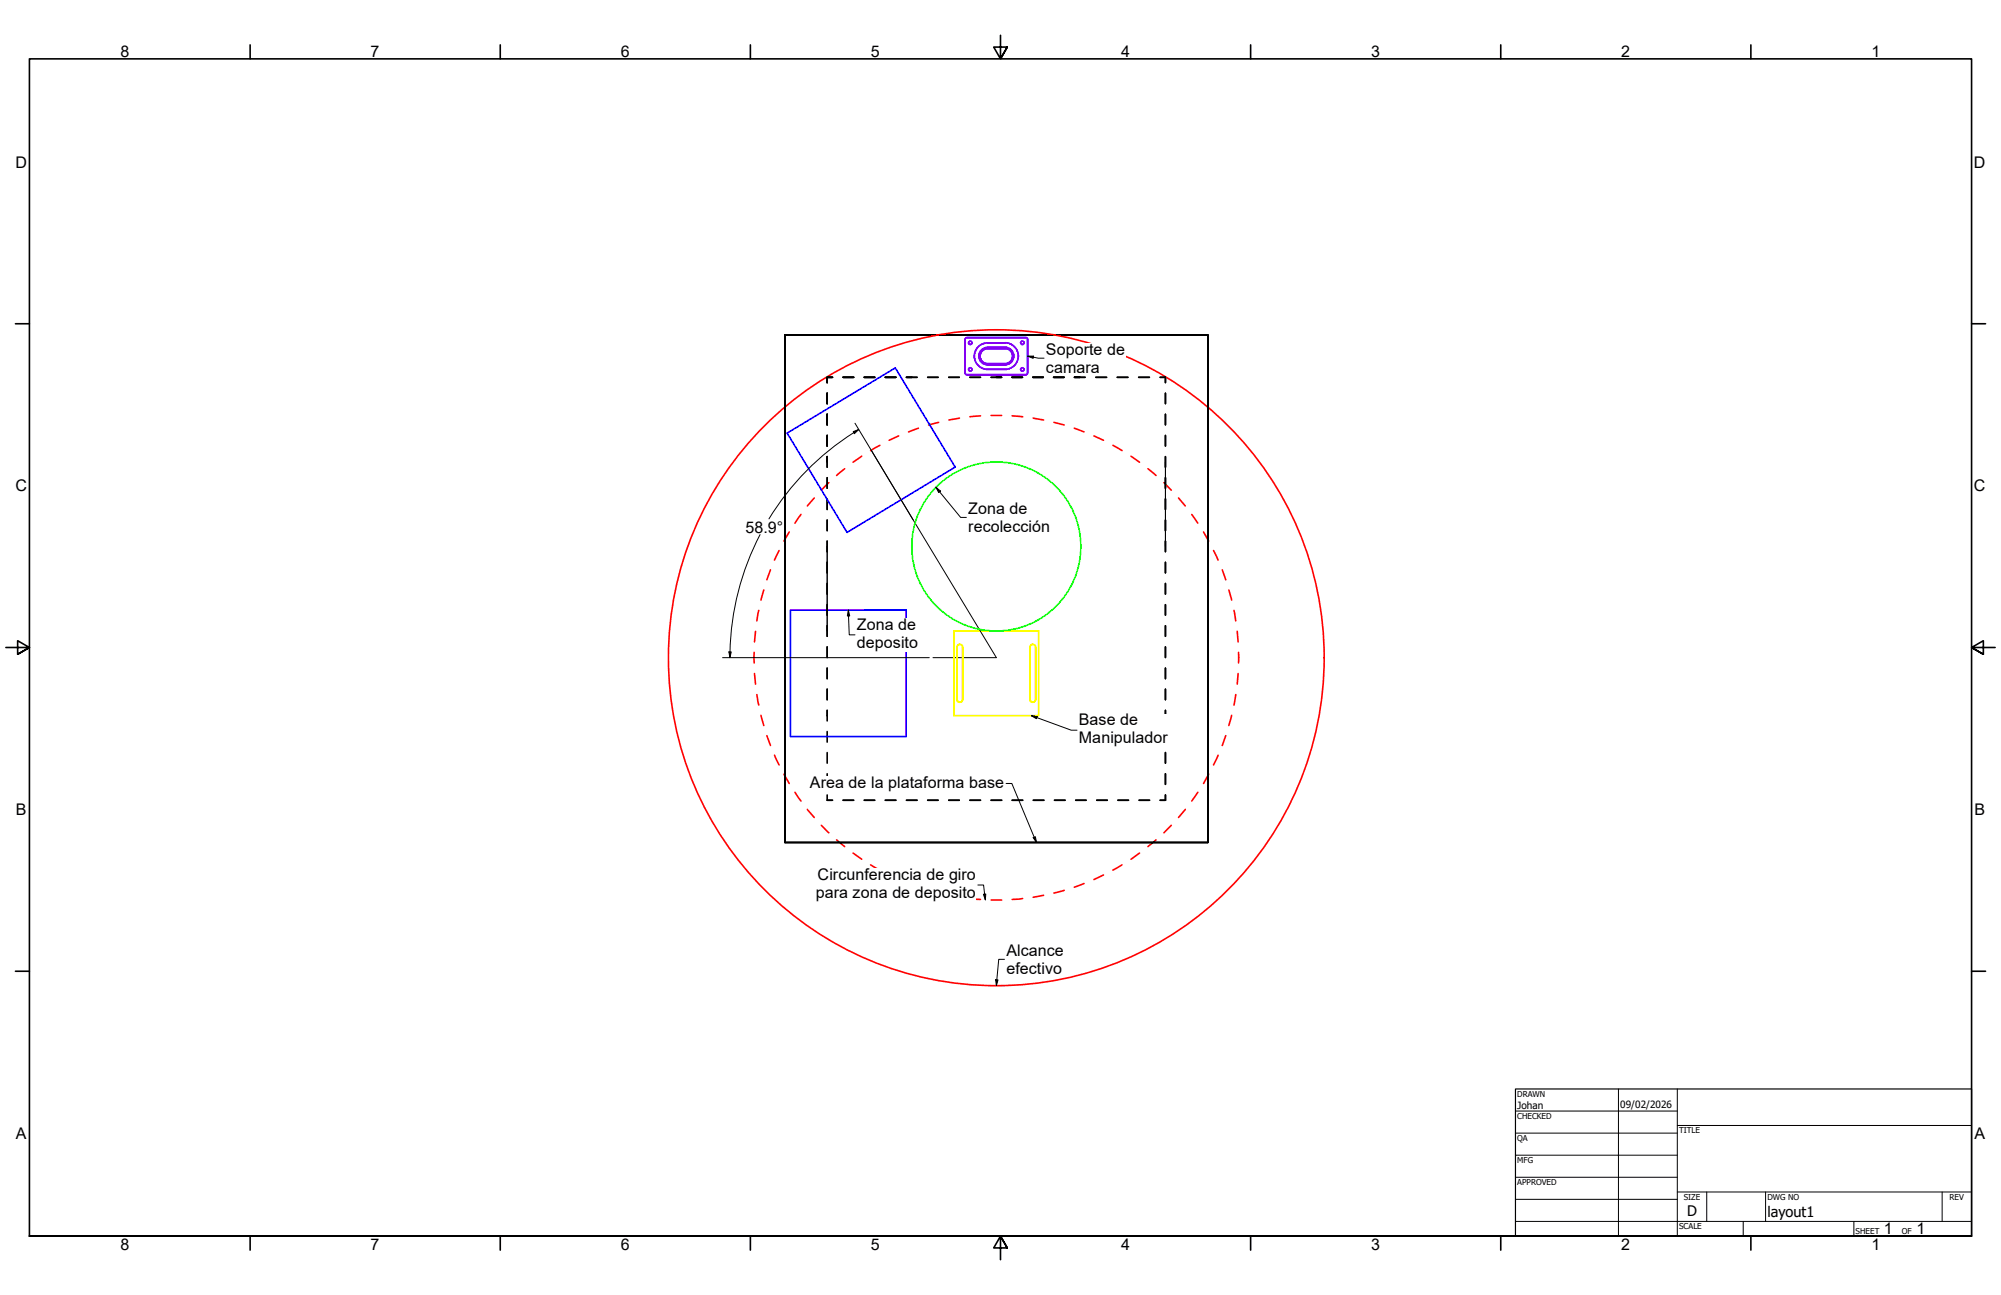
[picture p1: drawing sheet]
<svg xmlns="http://www.w3.org/2000/svg" width="864mm" height="559mm" viewBox="0 0 864 559" stroke-linecap="round" stroke-linejoin="round" font-family="sans-serif">
<!-- layer: Border (ANSI) -->
<g fill="none" stroke="#000" stroke-width=".7">
<path d="M107.9 19.4v6M215.9 19.4v6M323.8 19.4v6M431.8 15.2v10.2l-2.9-5.1h5.8l-2.9 5.1 2.9-5.1M539.8 19.4v6M647.7 19.4v6M755.6 19.4v6M6.7 139.7h6M850.9 139.7h6M338.8 144.5h182.5h-182.5v182.5zM338.8 144.5v139.3v-139.3M338.8 144.5v219v-219"/>
<path d="M341.2 144.5h-2.4h2.4M521.3 144.5v182.5v-182.5M2.5 279.4h10.2l-5.1-2.9v5.8l5.1-2.9-5.1 2.9M861.1 279.4h-10.2l5.1-2.9v5.8l-5.1-2.9 5.1 2.9M338.8 363.5h182.5h-182.5M521.3 363.5v-54.7v54.7M6.7 419.1h6M850.9 419.1h6M12.7 533.4v-508h838.2v508h-838.2h838.2M107.9 533.4v6M215.9 533.4v6M323.8 533.4v6"/>
<path d="M434.7 538.5l-2.9-5.1 2.9 5.1h-5.8l2.9-5.1v10.2M539.8 533.4v6M647.7 533.4v6M755.6 533.4v6"/>
</g>
<!-- layer: Title (ANSI) -->
<g fill="none" stroke="#000" stroke-width=".43">
<path d="M654 479.4h69.9M698.5 469.9v63.5M723.9 469.9v63.5M654 488.9h69.9M654 498.5h69.9M723.9 485.6h127M654 508h69.9M654 517.5h69.9M723.9 514.3h127M736.6 514.3v12.7M762 514.3v12.7M838.2 514.3v12.7"/>
<path d="M654 527h196.9M752.3 527v6.4M800.1 527v6.4"/>
</g>
<path d="M654 469.9h196.9v63.5h-196.9z" fill="none" stroke="#000" stroke-width=".51"/>
<!-- layer: Sketch Geometry (ANSI) -->
<path d="M376 194.2l54 89.6h-27.3M503 199.3v36.5M357 235.8v36.5M372.9 263.3h18.2M338.8 308.8v54.7v-54.7" fill="none" stroke="#000" stroke-width=".43"/>
<!-- layer: Border yellow -->
<path d="M411.7 272.3h18.3M413 279.3v22.5a1.24 1.24 0 0 0 1.2 1.2 1.24 1.24 0 0 0 1.3-1.2M413 279.3a1.24 1.24 0 0 1 1.2-1.2 1.24 1.24 0 0 1 1.3 1.2M415.5 279.3v22.5v-22.5M444.5 279.3v22.5v-22.5M444.5 279.3a1.24 1.24 0 0 1 1.2-1.2 1.24 1.24 0 0 1 1.3 1.2M448.2 272.3h-18.2h18.2M448.2 272.3v36.5h-36.5M411.7 308.8v-36.5v36.5M444.5 301.8a1.24 1.24 0 0 0 1.2 1.2 1.24 1.24 0 0 0 1.3-1.2M447 301.8v-22.5v22.5" fill="none" stroke="#ff0" stroke-width=".7"/>
<!-- layer: Copy (1) of Border red -->
<g fill="none" stroke="#f00" stroke-width=".7">
<path d="M423.2 179.5l-4.6 .3M427.7 179.3h4.6M436.8 179.5l4.6 .3M371.9 196.8l-3.7 2.7M379.7 192.2l-4 2.2M387.9 188.1l-4.2 1.9M396.4 184.8l-4.3 1.6M405.1 182.2l-4.4 1.2M414.1 180.4l-4.5 .8M445.9 180.4l4.5 .8M454.9 182.2l4.4 1.2M463.6 184.8l4.3 1.6"/>
<path d="M472.1 188.1l4.1 1.9M480.3 192.2l4 2.2M488.1 196.8l3.7 2.7M351.4 214.9l-3 3.4M357.7 208.3l-3.2 3.2M364.6 202.2l-3.5 3M495.4 202.2l3.5 3M502.3 208.3l3.2 3.2M508.6 214.9l3 3.4M336.2 237.6l-1.9 4.1M340.6 229.6l-2.3 3.9M345.7 222l-2.6 3.7"/>
<path d="M514.3 222l2.7 3.7M519.4 229.6l2.3 3.9M523.7 237.6l2 4.1M329.6 254.6l-1.2 4.4M332.5 245.9l-1.5 4.3M527.5 245.9l1.5 4.3M530.4 254.6l1.2 4.4M326.1 272.4l-.5 4.6M327.5 263.4l-.9 4.5M532.6 263.4l.7 4.5M534 272.4l.4 4.6M325.5 281.5v4.6"/>
<path d="M325.6 290.6l.5 4.6M326.6 299.7l.9 4.5M533.3 299.7l-.7 4.5M534.4 290.6l-.4 4.6M534.5 281.5v4.6M328.4 308.7l1.2 4.4M331 317.4l1.5 4.3M529 317.4l-1.5 4.3M531.6 308.7l-1.2 4.4M334.3 325.9l1.9 4.2M338.3 334.1l2.3 4M521.7 334.1l-2.3 4"/>
<path d="M525.7 325.9l-2 4.2M343.1 341.9l2.6 3.7M348.4 349.2l3 3.5M354.5 356.1l3.2 3.2M505.5 356.1l-3.2 3.2M511.6 349.2l-3 3.5M517 341.9l-2.7 3.7M361.1 362.4l3.5 2.9M368.2 368.1l3.7 2.7M375.7 373.2l4 2.3M383.7 377.6l4.2 1.9M476.2 377.6l-4.1 1.9"/>
<path d="M484.3 373.2l-4 2.3M491.8 368.1l-3.7 2.7M498.9 362.4l-3.5 2.9M392.1 381.3l4.3 1.5M400.7 384.2l4.4 1.2M409.6 386.3l4.5 .9M418.6 387.7l4.6 .4M427.7 388.4h4.6M441.4 387.7l-4.6 .4M450.4 386.3l-4.5 .9M459.3 384.2l-4.4 1.2M467.9 381.3l-4.3 1.5"/>
</g>
<!-- layer: Border segment -->
<g fill="none" stroke="#000" stroke-width=".7">
<path d="M357 162.8v2.3v-2.3h2.3zM357 169.7v4.5M357 178.8v4.5M363.9 162.8h4.5M373 162.8h4.5M382.1 162.8h4.6M391.2 162.8h4.6M400.4 162.8h4.5M409.4 162.8h4.6M418.6 162.8h4.6M427.7 162.8h4.5M432.2 162.8h-2.2h2.2"/>
<path d="M436.8 162.8h4.5M445.8 162.8h4.5M454.7 162.8h4.5M463.7 162.8h2.3h-2.3M466 162.8h2.3M472.9 162.8h4.7M482.2 162.8h4.6M491.4 162.8h4.7M500.7 162.8h2.3v2.3M503 169.7v4.5M503 178.8v4.5M357 187.9v4.6"/>
<path d="M357 197v4.6M503 187.9v4.6M503 197v4.6M357 206.1v4.6M357 215.3v4.5M503 206.1v4.6M503 215.3v4.5M357 224.4v4.6M357 233.5v4.6M503 224.4v4.6M503 233.5v4.6M357 242.6v4.6"/>
<path d="M357 251.8v4.5M503 242.6v4.6M503 251.8v4.5M357 260.9v4.5M357 270v4.6M357 279.1v4.6M503 260.9v4.5M503 270v4.6M503 279.1v4.6M357 288.3v4.6M357 297.4v4.5M503 288.3v4.6"/>
<path d="M503 297.4v4.5M357 306.5v4.6M357 315.7v4.5M503 306.5v4.6M503 315.7v4.5M357 324.7v4.6M357 333.9v4.6M503 324.7v4.6M503 333.9v4.6M357 343v2.3h2.3M363.9 345.3h4.5M373 345.3h4.5"/>
<path d="M382.1 345.3h4.6M391.2 345.3h4.6M400.4 345.3h4.5M409.4 345.3h4.6M418.6 345.3h4.6M427.7 345.3h4.6M436.8 345.3h4.6M446 345.3h4.5M455.1 345.3h4.6M464.2 345.3h4.6M473.3 345.3h4.6M482.5 345.3h4.5"/>
<path d="M491.6 345.3h4.5M503 343v2.3h-2.3"/>
</g>
<!-- layer: Border blue -->
<path d="M339.7 186.9l46.7-28.1 25.8 42.7-46.6 28.2zM341.1 263.3h50v54.5h-50z" fill="none" stroke="#00f" stroke-width=".7"/>
<!-- layer: Border red -->
<path d="M571.5 283.8a141.5 141.5 0 0 0-209.5-124 141.5 141.5 0 0 0-8.2 243.3 141.5 141.5 0 0 0 217.4-109.6l.3-9.7" fill="none" stroke="#f00" stroke-width=".7"/>
<!-- layer: Border green -->
<circle cx="430" cy="235.8" r="36.5" fill="none" stroke="#0f0" stroke-width=".7"/>
<!-- layer: Border Violet -->
<g fill="none" stroke="#8000ff" stroke-width=".7">
<path d="M416.5 146.4v14.5v-14.5M417.3 145.7l-.6 .2-.2 .6M420.5 153.6a5.7 5.7 0 0 0 5.7 5.8M422.5 153.6a3.8 3.8 0 0 0 3.7 3.8M423 153.6a3.3 3.3 0 0 0 3.2 3.3M426.2 148a5.7 5.7 0 0 0-5.7 5.7M426.2 149.9a3.8 3.8 0 0 0-3.7 3.8M426.2 150.4a3.3 3.3 0 0 0-3.2 3.3M426.3 148h7.5h-7.5M426.3 150.4h7.5h-7.5M426.3 157.4h7.5h-7.5M433.7 149.9a3.8 3.8 0 0 1 3.8 3.7 3.8 3.8 0 0 1-3.8 3.8"/>
<path d="M433.7 150.4a3.3 3.3 0 0 1 3.3 3.2 3.3 3.3 0 0 1-3.3 3.3M433.7 147.9a5.7 5.7 0 0 1 5.8 5.7 5.7 5.7 0 0 1-5.8 5.8M433.8 149.9h-7.5h7.5M433.8 159.4h-7.5h7.5M433.8 156.9h-7.5h7.5M442.7 145.7h-25.4h25.4M442.8 145.7l.7 .7M416.5 160.9l.7 .8M417.3 161.7h25.4h-25.4M443.5 160.9v-14.5v14.5M443.5 160.9l-.7 .8"/>
<circle cx="418.8" cy="159.4" r=".73"/>
<circle cx="418.8" cy="147.9" r=".73"/>
<circle cx="441.2" cy="159.4" r=".73"/>
<circle cx="441.2" cy="147.9" r=".73"/>
</g>
<!-- layer: Symbol (ANSI) -->
<path d="M445.1 308.8l2.5 .4-.3 .9zM445.1 308.8l17.2 6.3h2.5" fill="none" stroke="#000" stroke-width=".43"/>
<path d="M445.1 308.8l2.5 .4-.3 .9z" fill="#000"/>
<path d="M465.6 308h38.5v14.2h-38.5z" fill-rule="evenodd" fill="#fff"/>
<path d="M403.9 210.2l2 1.7-.8 .6zM403.9 210.2l10.7 13.1h2.5" fill="none" stroke="#000" stroke-width=".43"/>
<path d="M403.9 210.2l2 1.7-.8 .6z" fill="#000"/>
<path d="M417.9 216.8h35.3v12.9h-35.3z" fill-rule="evenodd" fill="#fff"/>
<path d="M366.1 263.3l.6 2.4-1 .1zM366.1 263.3l.4 10.6h2.5" fill="none" stroke="#000" stroke-width=".43"/>
<path d="M366.1 263.3l.6 2.4-1 .1z" fill="#000"/>
<path d="M369.8 266.8h26.4v14.3h-26.4z" fill-rule="evenodd" fill="#fff"/>
<path d="M443.5 153.7h2.5l-.1 .9zM443.5 153.7l4.6 .9h2.5" fill="none" stroke="#000" stroke-width=".43"/>
<path d="M443.5 153.7h2.5l-.1 .9z" fill="#000"/>
<path d="M451.4 148h34.2v13h-34.2z" fill-rule="evenodd" fill="#fff"/>
<path d="M433.5 414h-2.5l-1 11.3M429.7 422.8h1l-.7 2.5z" fill="none" stroke="#000" stroke-width=".43"/>
<path d="M429.7 422.8h1l-.7 2.5z" fill="#000"/>
<path d="M434.3 407.5h24.9v12.9h-24.9z" fill-rule="evenodd" fill="#fff"/>
<path d="M422 381.9h2.5l.8 6.4M424.4 385.9l1-.1-.1 2.5z" fill="none" stroke="#000" stroke-width=".43"/>
<path d="M424.4 385.9l1-.1-.1 2.5z" fill="#000"/>
<path d="M352.1 374.7h69.1v14.4h-69.1z" fill-rule="evenodd" fill="#fff"/>
<path d="M434.2 338.1h2.5l10.7 25.4M445.9 361.4l.9-.3 .6 2.4z" fill="none" stroke="#000" stroke-width=".43"/>
<path d="M445.9 361.4l.9-.3 .6 2.4z" fill="#000"/>
<path d="M349.6 334.8h83.8v6.4h-83.8z" fill-rule="evenodd" fill="#fff"/>
<!-- layer: Dimension (ANSI) -->
<path d="M368.2 186.2l2.4-.8-1.9 1.7zM369 182.6l25.1 41.7M370.6 185.4a115.4 115.4 0 0 0-38.7 38.5M328 230.7a115 115 0 0 0-13 53.1M311.8 283.8h89.3M314.6 281.3h1l-.6 2.5z" fill="none" stroke="#000" stroke-width=".43"/>
<path d="M368.2 186.2l2.4-.8-1.9 1.7zM314.6 281.3h1l-.6 2.5z" fill="#000"/>
<g font-size="6.9">
<text x="52" y="24.4">8</text>
<text x="160" y="24.4">7</text>
<text x="267.9" y="24.4">6</text>
<text x="375.9" y="24.4">5</text>
<text x="483.8" y="24.4">4</text>
<text x="591.8" y="24.4">3</text>
<text x="699.7" y="24.4">2</text>
<text x="807.7" y="24.4">1</text>
<text x="6.7" y="72.3">D</text>
<text x="851.9" y="72.3">D</text>
<text x="451.4" y="153.1">Soporte de</text>
<text x="451.4" y="161">camara</text>
<text x="6.7" y="212">C</text>
<text x="851.9" y="212">C</text>
<text x="417.9" y="221.7">Zona de</text>
<text x="321.7" y="229.8">58.9°</text>
<text x="417.9" y="229.6">recolección</text>
<text x="369.8" y="271.8">Zona d</text>
<text x="391.5" y="271.8">e</text>
<text x="369.8" y="279.7">deposit</text>
<text x="392.4" y="279.7">o</text>
<text x="465.6" y="312.9">Base de</text>
<text x="465.6" y="320.8">Manipulador</text>
<text x="349.6" y="339.9">Area de la plataforma base</text>
<text x="6.9" y="351.7">B</text>
<text x="852.1" y="351.7">B</text>
<text x="352.9" y="379.8">Circunferencia de giro</text>
<text x="352.1" y="387.7">para zona de deposito</text>
<text x="434.3" y="412.5">Alcance</text>
<text x="434.3" y="420.4">efectivo</text>
<text x="6.9" y="491.4">A</text>
<text x="852.1" y="491.4">A</text>
<text x="813.1" y="532.6">1</text>
<text x="827.1" y="532.6">1</text>
<text x="52" y="539.4">8</text>
<text x="160" y="539.4">7</text>
<text x="267.9" y="539.4">6</text>
<text x="375.9" y="539.4">5</text>
<text x="483.8" y="539.4">4</text>
<text x="591.8" y="539.4">3</text>
<text x="699.7" y="539.4">2</text>
<text x="807.7" y="539.4">1</text>
</g>
<g font-size="6.3">
<text x="728.1" y="524.9">D</text>
<text x="762.8" y="525">layout1</text>
</g>
<g font-size="4.3">
<text x="654.8" y="478.6">Johan</text>
<text x="699.3" y="478">09/02/2026</text>
</g>
<g font-size="3.5">
<text x="654.8" y="473.2">DRAWN</text>
<text x="654.8" y="482.8">CHECKED</text>
<text x="724.7" y="488.9">TITLE</text>
<text x="654.8" y="492.3">QA</text>
<text x="654.8" y="501.8">MFG</text>
<text x="654.8" y="511.4">APPROVED</text>
<text x="726.7" y="517.7">SIZE</text>
<text x="762.8" y="517.7">DWG NO</text>
<text x="841.4" y="517.7">REV</text>
<text x="724.7" y="530.4">SCALE</text>
<text x="800.9" y="532.6">SHEET</text>
<text x="820.8" y="532.6">OF</text>
</g>
</svg>
